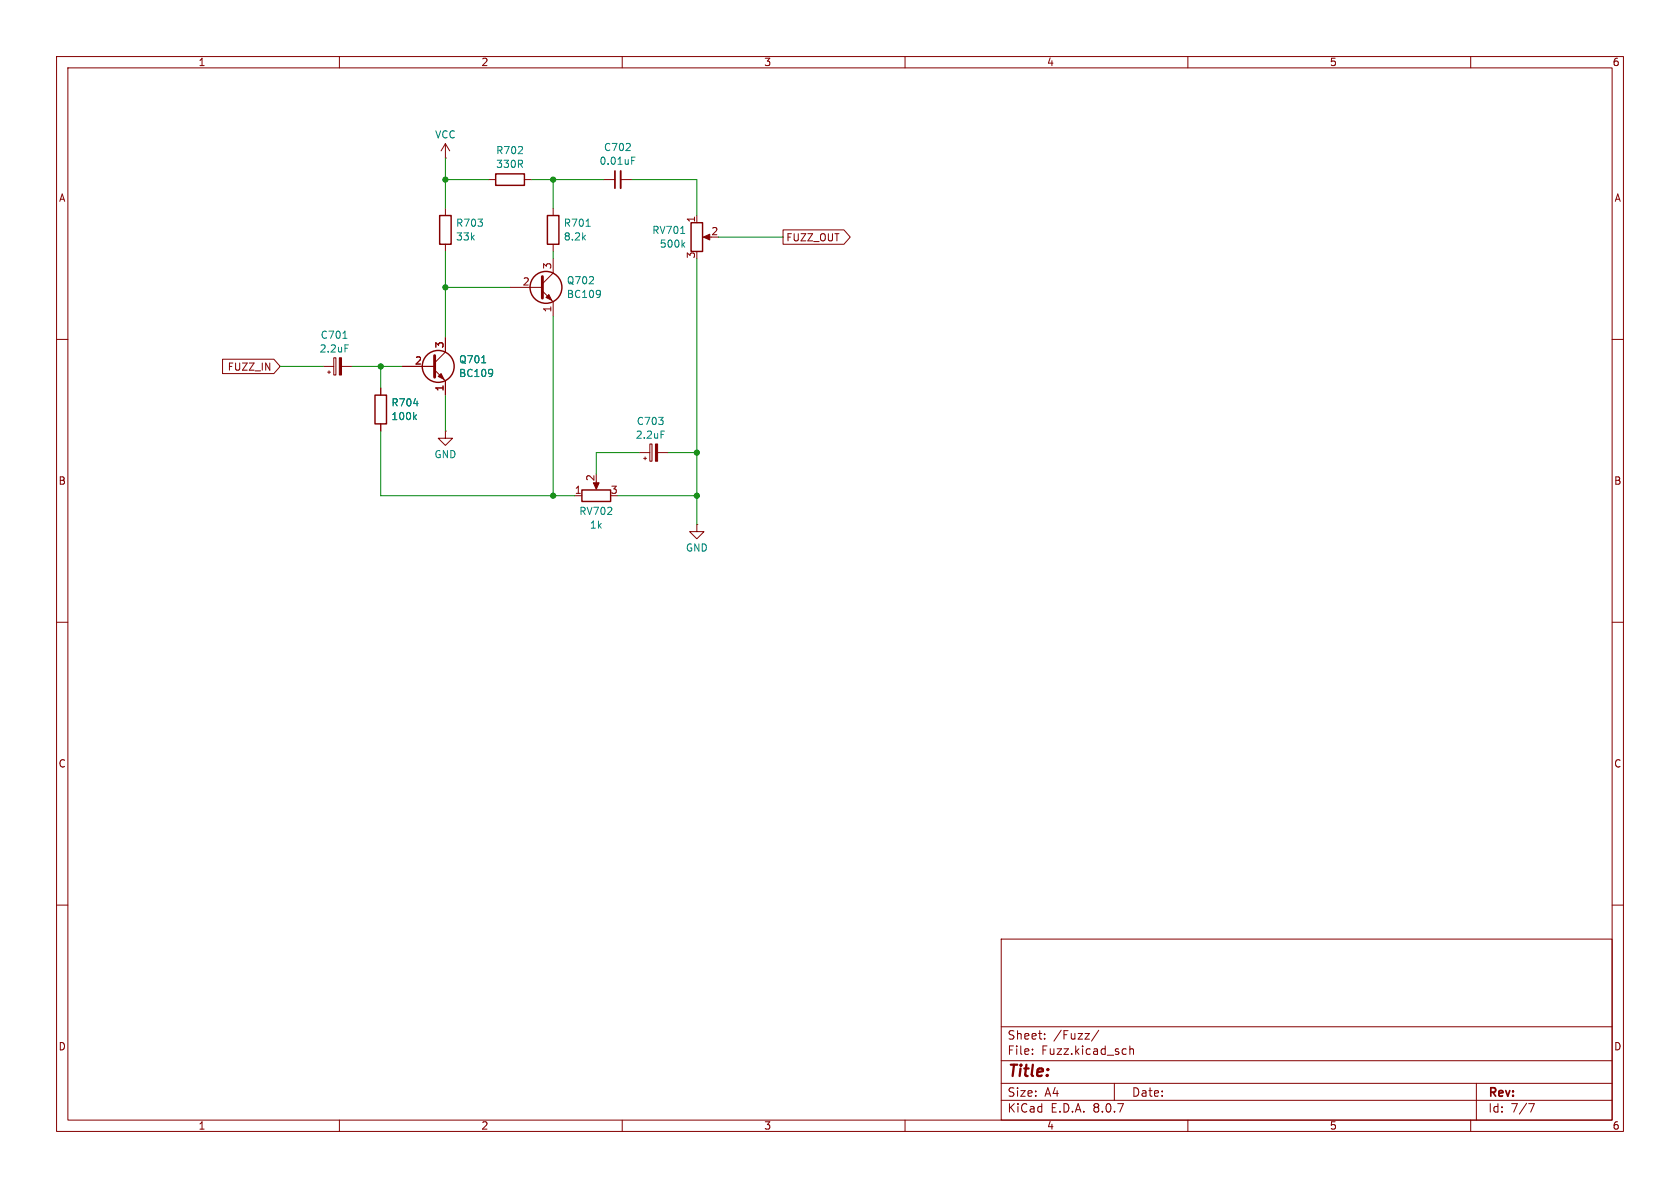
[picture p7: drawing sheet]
<svg xmlns="http://www.w3.org/2000/svg" width="297mm" height="210mm" viewBox="0 0 297 210" stroke-linecap="round" stroke-linejoin="round" font-family="sans-serif">
<g fill="none" stroke="#840000" stroke-width=".18">
<path d="M10 10h277v190h-277zM12 12h273v186h-273zM60 10v2M110 10v2M160 10v2M210 10v2M260 10v2M78.7 27.9h.1M78.7 25.4v2.5M78.7 36.8v1.3M78.7 25.4l-.7 1.3M78.7 25.4l.8 1.3"/>
<path d="M86.4 31.8h1.2M92.7 31.8h1.3M97.8 36.8v1.3M106.7 31.8h2M109.7 31.8h2.1M123.2 38.1v1.3M78.7 59.7v2.5l-1.9 1.9M78.7 43.2v1.3M90.2 50.8h5.7M95.9 51.4l1.9 1.9v2.6M97.8 43.2v1.3M97.8 45.7v2.6l-1.9 1.9"/>
<path d="M124.7 41.9h1M138.4 40.6h10.8l1.1 1.3-1.1 1.3h-10.8zM10 60h2M39.3 63.5h9.1l1.1 1.3-1.1 1.2h-9.1zM57.1 64.8h1.9M57.9 65.8h.5M58.2 65.5v.5M59 63.2h.4v3.1h-.4zM60.4 64.8h1.8M67.3 68.6v1.3M67.3 74.9v1.3M71.1 64.8h5.7"/>
<path d="M76.8 65.4l1.9 1.9v2.6M78.7 76.2v1.3h1.3l-1.3 1.2-1.2-1.2h1.2M78.7 76.2h.1M114.9 78.5h.4v3h-.4zM285 60h2M101.6 87.6h1.3M105.4 85.1v1M113 80h1.9M113.8 81h.5M114 80.8v.5M116.3 80h1.8M123.2 92.7v1.3h1.3l-1.3 1.3-1.3-1.3h1.3"/>
<path d="M123.2 92.7h.1M10 110h2M285 110h2M10 160h2M177 166h108v32h-108zM285 160h2M60 198v2M110 198v2M160 198v2M177 194.5h108M177 191.5h108M177 187.5h108"/>
<path d="M177 181.5h108M182.5 186.3v.1M182.5 185.5v.1M184.7 183.6v.1M184.7 182.8v.1M194.2 182.1l-1.2 2M197 191.5v3M199 185.4l.1 .1M199.1 186.3l-.1 .1M199.7 184.9v1.5M199.7 185.5l.3-.1 .3 .1 .1 .9M210 198v2"/>
<path d="M260 198v2M261 191.5v6.5M270.2 195.1h1l-.6 1.5"/>
</g>
<g fill="none" stroke="#840000" stroke-width=".25">
<path d="M77.7 38.1h2.1v5.1h-2.1zM87.6 30.7h5.1v2.1h-5.1zM96.8 38.1h2v5.1h-2zM122.2 39.4h2v5.1h-2zM66.3 69.9h2v5h-2zM102.9 86.6h5v2h-5z"/>
<circle cx="96.5" cy="50.8" r="2.82"/>
<circle cx="77.5" cy="64.8" r="2.82"/>
</g>
<g fill="none" stroke="#008484" stroke-width=".18">
<path d="M111.7 28.4h.4M111.7 27.8h.6M60.6 59.8h.8M103.6 40h.7M106 51.4h.1a1.07 1.07 0 0 1-.1 1.1M106.1 51.9l-.1 .1M120.3 41.3h.8M120.7 43.2l.4 .5M121.1 42.9l-.5 .4M61 61h.6M73.1 71.3h.8M73.3 73.7l.3 .5"/>
<path d="M73.6 73.3l-.5 .5M85.2 64.1h.7M87 65.4a1.07 1.07 0 0 1-.1 1M87.1 65.8l-.1 .2M116.9 76.2h.6"/>
</g>
<path d="M95.9 48.9v3.8M76.8 62.9v3.8" fill="none" stroke="#840000" stroke-width=".51"/>
<g fill="#840000" stroke="#840000" stroke-width=".18">
<path d="M96.5 52.6l.5-.5 .5 1z"/>
<path d="M60 63.2h.4v3.1h-.4z"/>
<path d="M104.9 85.3h1l-.5 1.2z"/>
<path d="M77.5 66.5l.5-.5 .5 1.1z"/>
<path d="M115.9 78.5h.4v3h-.4z"/>
<path d="M124.3 41.9l1.2-.5v1z"/>
</g>
<path d="M109.7 30.2v3.1" fill="none" stroke="#840000" stroke-width=".33"/>
<path d="M108.7 30.2v3.1" fill="none" stroke="#840000" stroke-width=".3"/>
<g fill="none" stroke="#008400" stroke-width=".18">
<path d="M78.7 31.8h7.7M78.7 27.9v8.9M94 31.8h12.7M97.8 31.8v5M111.8 31.8h11.4v6.3M78.7 44.5v15.2M78.7 50.8h11.5M97.8 44.5v1.2M97.8 55.9v31.7M123.2 45.7v47M127 41.9h11.4M49.5 64.8h7.6"/>
<path d="M62.2 64.8h8.9M67.3 64.8v3.8M67.3 76.2v11.4h34.3M78.7 69.9v6.3M109.2 87.6h14M113 80h-7.6v3.8M118.1 80h5.1"/>
</g>
<g fill="#008400" stroke="#008400" stroke-width=".18">
<circle cx="78.7" cy="50.8" r=".46"/>
<circle cx="123.2" cy="80" r=".46"/>
<circle cx="123.2" cy="87.6" r=".46"/>
<circle cx="67.3" cy="64.8" r=".46"/>
<circle cx="97.8" cy="31.8" r=".46"/>
<circle cx="97.8" cy="87.6" r=".46"/>
<circle cx="78.7" cy="31.8" r=".46"/>
</g>
<text font-size="2.8" fill="#840000" x="178" y="190.9">Title:</text>
<g font-size="2.1" fill="#840000">
<text x="178" y="184">Sheet:</text>
<text x="186.2" y="184">/Fuzz/</text>
<text x="178" y="186.7">File:</text>
<text x="184.1" y="186.7">Fuzz.kicad_sch</text>
<text x="178" y="196.9">KiCad</text>
<text x="178" y="194.1">Size:</text>
<text x="184.7" y="194.1">A4</text>
<text x="185.7" y="196.9">E.D.A.</text>
<text x="193.3" y="196.9">8.0.7</text>
<text x="200" y="194.1">Date:</text>
<text x="263" y="194.3">Rev:</text>
<text x="263" y="196.9">Id:</text>
<text x="267.1" y="196.9">7/7</text>
</g>
<g font-size="1.8" fill="#840000">
<text x="35" y="11.9">1</text>
<text x="85" y="11.9">2</text>
<text x="135" y="11.9">3</text>
<text x="185" y="11.9">4</text>
<text x="235" y="11.9">5</text>
<text x="285" y="11.9">6</text>
<text x="10.3" y="35.9">A</text>
<text x="285.3" y="35.9">A</text>
<text x="122.9" y="39.4" transform="rotate(-90 122.9 39.4)">1</text>
<text x="125.7" y="41.7">2</text>
<text x="97.5" y="47.7" transform="rotate(-90 97.5 47.7)">3</text>
<text x="122.9" y="45.8" transform="rotate(-90 122.9 45.8)">3</text>
<text x="138.9" y="42.9">FUZZ_OUT</text>
<text x="92.3" y="50.5">2</text>
<text x="97.5" y="55.3" transform="rotate(-90 97.5 55.3)">1</text>
<text x="40.2" y="65.7">FUZZ_IN</text>
<text x="73.3" y="64.5">2</text>
<text x="78.5" y="61.7" transform="rotate(-90 78.5 61.7)">3</text>
<text x="78.5" y="69.3" transform="rotate(-90 78.5 69.3)">1</text>
<text x="10.3" y="85.9">B</text>
<text x="101.5" y="87.4">1</text>
<text x="105.2" y="85.2" transform="rotate(-90 105.2 85.2)">2</text>
<text x="107.9" y="87.4">3</text>
<text x="285.3" y="85.9">B</text>
<text x="10.3" y="135.9">C</text>
<text x="285.3" y="135.9">C</text>
<text x="10.3" y="185.9">D</text>
<text x="285.3" y="185.9">D</text>
<text x="35" y="199.9">1</text>
<text x="85" y="199.9">2</text>
<text x="135" y="199.9">3</text>
<text x="185" y="199.9">4</text>
<text x="235" y="199.9">5</text>
<text x="285" y="199.9">6</text>
</g>
<g font-size="1.8" fill="#008484">
<text x="76.8" y="24.7">VCC</text>
<text x="87.6" y="27.5">R702</text>
<text x="87.6" y="29.9">330R</text>
<text x="105.9" y="29.3">0.01uF</text>
<text x="106.7" y="26.9">C702</text>
<text x="80.5" y="40.3">R703</text>
<text x="99.6" y="40.3">R701</text>
<text x="115.2" y="41.6">RV701</text>
<text x="80.5" y="42.7">33k</text>
<text x="99.6" y="42.7">8.2k</text>
<text x="116.5" y="44">500k</text>
<text x="100.1" y="52.9">BC109</text>
<text x="100.1" y="50.5">Q702</text>
<text x="56.4" y="62.5">2.2uF</text>
<text x="56.6" y="60.1">C701</text>
<text x="81.1" y="64.4">Q701</text>
<text x="81.1" y="66.8">BC109</text>
<text x="69.1" y="72">R704</text>
<text x="69.1" y="74.5">100k</text>
<text x="112.3" y="77.8">2.2uF</text>
<text x="112.5" y="75.3">C703</text>
<text x="76.7" y="81.2">GND</text>
<text x="102.3" y="91.2">RV702</text>
<text x="104.2" y="93.7">1k</text>
<text x="121.2" y="97.7">GND</text>
</g>
</svg>
